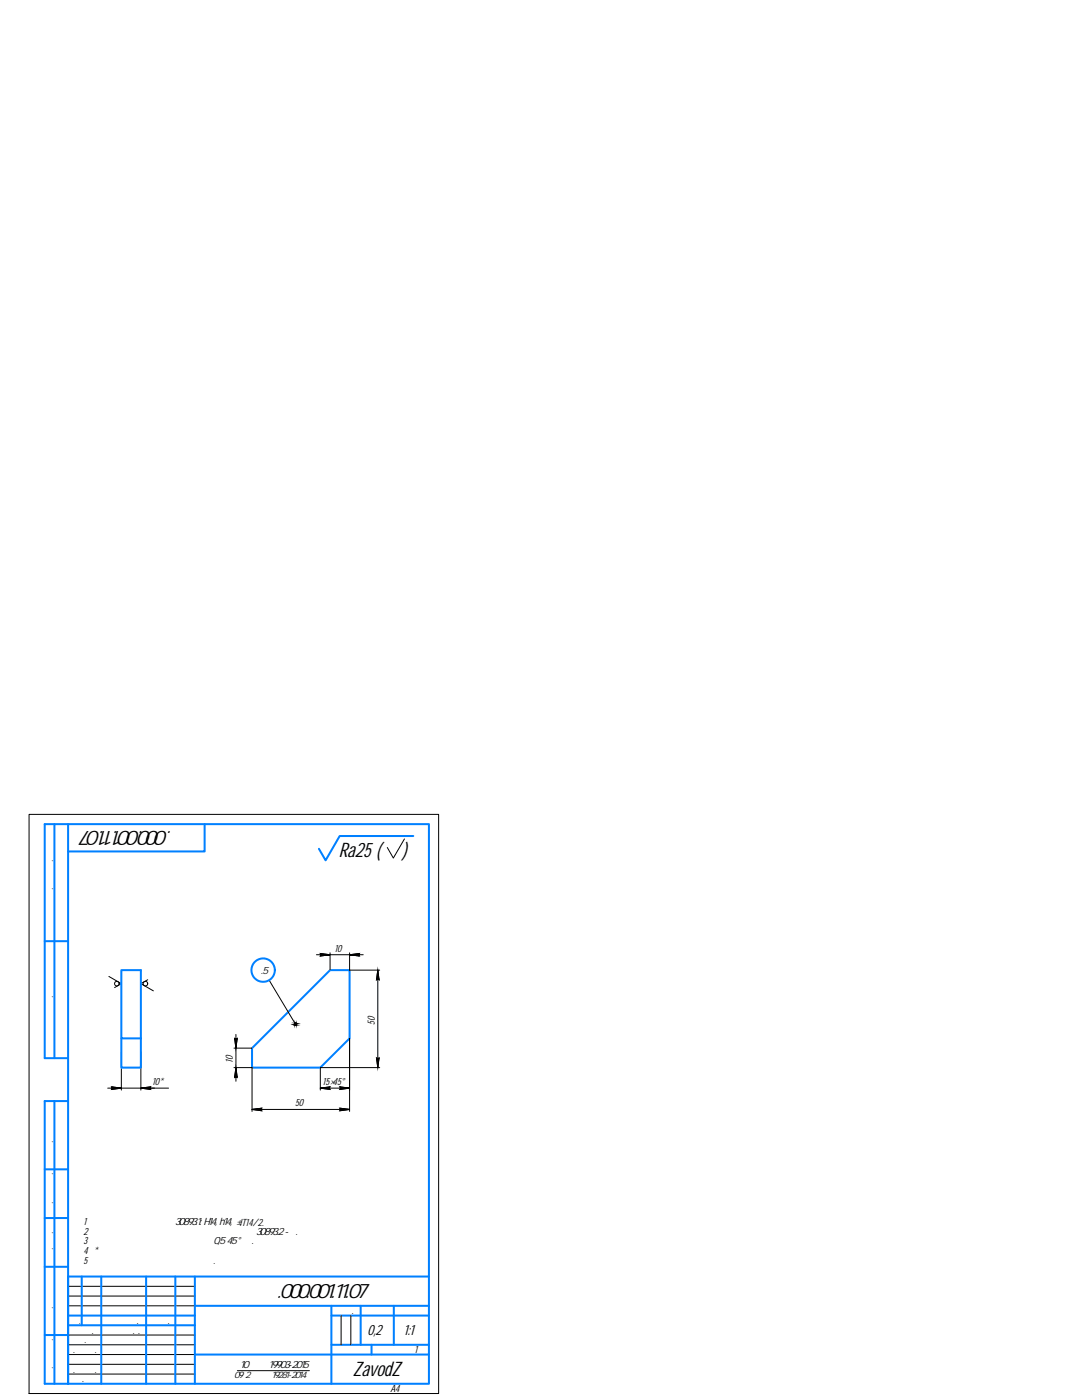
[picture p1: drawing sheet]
<svg xmlns="http://www.w3.org/2000/svg" width="216mm" height="279mm" viewBox="0 0 216 279" stroke-linecap="round" stroke-linejoin="round" font-family="sans-serif">
<g fill="none" stroke="#000" stroke-width=".2">
<path d="M5.8 162.5h81.7v115.6h-81.7zM80.7 167.4l-2.2 3.8-1.2-2.1M21.7 194.9l2.5 1.4-1.3 .8M29.5 195.5l-1.4 .8 2.5 1.4M53.7 195.6l5.3 8.8M63.1 190.5h2.8l-2 .3 .2-.3-.2-.2 2 .2h3.9l1.9 .3-.2-.3 .2-.2-1.9 .2h2.7M65.9 190.2v3.4M69.8 190.2v3.4h6M75.4 193.6l.2 2-.2-.2-.3 .2zM75.4 193.6v19.5M21.5 217.2h2.7l-1.9 .2 .2-.2-.2-.3 1.9 .3h9.4M24.2 209.9v7.7"/>
<path d="M28.1 217.2l2 .2-.2-.2 .2-.3-2 .3h2.7M28.1 209.9v7.7M46.7 213.1h3.6v8.7M46.7 209.2h3.6M47.1 206.4v2.8l-.3-2 .3 .2 .2-.2-.2 2v3.9l-.3 1.9 .3-.2 .2 .2-.2-1.9v2.7M58.8 204.2h.4l-.1 .4-.4-.1 .1-.3 .3 .1v.3l-.3-.1 .1-.3v.2l.1 .1-.1-.2M63.9 217.2l2-.3-.2 .3 .2 .2zM63.9 217.2h5.9M67.8 216.9l2 .3-2 .2 .2-.2zM69.8 207.2v14.6M75.1 211.1l.3 .2 .2-.2-.2 2zM75.8 213.1h-11.9v4.5"/>
<path d="M50.3 221.4l1.9-.2-.2 .2 .2 .3zM50.3 221.4h19.5M67.8 221.2l2 .2-2 .3 .2-.3zM13.6 258.7h25.3M13.6 256.7h25.3M13.6 260.6h25.3M13.6 266.4h25.3M13.6 268.4h25.3M13.6 270.3h25.3M13.6 272.3h25.3M13.6 274.2h25.3M47.4 273.5h14.3"/>
<path d="M68.1 262.6v5.8M70 262.6v5.8"/>
<circle cx="23.3" cy="196.3" r=".46"/>
<circle cx="29" cy="196.3" r=".46"/>
</g>
<g fill="#000" stroke="#000" stroke-width=".2">
<path d="M75.2 195.4h.2l-.3 .2zM75.4 193.6l.2 1.8h-.4zM75.4 195.4h.2v.2zM46.8 207.2l.3 .2h-.3zM46.8 207.4h.5l-.2 1.8zM46.8 214.8h.3l-.3 .2zM47.1 213.1l.2 1.7h-.5zM47.1 214.8h.2v.2zM47.1 207.4l.2-.2v.2zM58.8 204.6h.3zM58.8 204.2h.4zM58.9 204.4h.1z"/>
<path d="M58.9 204.3l.1 .1zM75.1 211.1l.3 .2h-.2zM75.2 211.3h.4l-.2 1.8zM75.4 211.3l.2-.2v.2z"/>
<path d="M63.9 190.3l2 .2h-1.8zM64.1 190.5l-.2 .3 2-.3z"/>
<path d="M69.8 190.5l1.9-.2-.2 .2zM69.8 190.5l1.9 .3-.2-.3z"/>
<path d="M22.3 216.9l1.9 .3h-1.7zM22.5 217.2l-.2 .2 1.9-.2z"/>
<path d="M28.1 217.2l2-.3-.2 .3zM28.1 217.2l2 .2-.2-.2z"/>
<path d="M58.7 204.5h.3zM58.7 204.5h.3z"/>
<path d="M58.8 204.2v.3zM58.8 204.2l-.1 .3z"/>
<path d="M58.9 204.4h.1zM58.9 204.4h.1z"/>
<path d="M58.7 204.5l.4 .1zM58.7 204.5l.4 .1z"/>
<path d="M58.9 204.2h.3zM58.9 204.2h.3z"/>
<path d="M59.1 204.3v.3zM59.1 204.3v.3z"/>
<path d="M58.9 204.2h.3zM58.9 204.2l.3 .1z"/>
<path d="M63.9 217.2l2-.3-.2 .3zM63.9 217.2l2 .2-.2-.2z"/>
<path d="M67.8 216.9l2 .3h-1.8zM68 217.2l-.2 .2 2-.2z"/>
<path d="M50.3 221.4l1.9-.2-.2 .2zM50.3 221.4l1.9 .3-.2-.3z"/>
<path d="M67.8 221.2l2 .2h-1.8zM68 221.4l-.2 .3 2-.3z"/>
</g>
<g fill="none" stroke="#0080ff" stroke-width=".4">
<path d="M10.9 164.5v46.7M13.6 164.5h72v111.7h-72zM13.6 164.5h-4.7v46.7h4.7M40.8 164.5v5.4h-27.2M82.5 166.8h-14.7l-2.8 4.9-1.4-2.3M8.9 187.8h4.7M24.2 193.6h3.9v13.6h-3.9zM10.9 219.7v56.5M13.6 219.7h-4.7v56.5h4.7M24.2 207.2v5.9h3.9v-5.9M50.3 209.2l15.6-15.6h3.9v13.6l-5.9 5.9h-13.6zM8.9 233.4h4.7"/>
<path d="M8.9 252.8h4.7M8.9 243.1h4.7M16.3 254.8v9.7M20.2 254.8v21.4M29.2 254.8v21.4M35 254.8v21.4M38.9 254.8v21.4M85.6 254.8h-72v21.4M8.9 266.4h4.7M13.6 262.6h25.3M13.6 264.5h25.3M38.9 270.3h46.7"/>
<path d="M38.9 260.6h46.7M66.1 262.6h19.5M66.1 260.6v15.6M66.1 268.4h19.5M72 260.6v7.8M74.1 268.4v1.9M78.6 260.6v7.8"/>
<circle cx="52.5" cy="193.6" r="2.34"/>
</g>
<g font-size="4.1">
<text x="39.3" y="165.8" transform="rotate(-180 39.3 165.8)">ЗЗП.000.001.11.07</text>
<text x="67.6" y="171.1">Ra25 (</text>
<text x="80.3" y="171.1">)</text>
<text x="50.2" y="259.1">ЗЗП.000.001.11.07</text>
<text x="70.4" y="274.6">ZavodZ</text>
</g>
<g font-size="2.9">
<text x="73.3" y="266.5">0,2</text>
<text x="80.6" y="266.4">1:1</text>
</g>
<g font-size="2.1">
<text x="10.6" y="180.7" transform="rotate(-90 10.6 180.7)">Перв. примен.</text>
<text x="66.7" y="189.9">10</text>
<text x="51.3" y="194.4">п.5</text>
<text x="10.6" y="202.8" transform="rotate(-90 10.6 202.8)">Справ. №</text>
<text x="74.8" y="204.5" transform="rotate(-90 74.8 204.5)">50</text>
<text x="46.5" y="212.2" transform="rotate(-90 46.5 212.2)">10</text>
<text x="30.4" y="216.6">10*</text>
<text x="58.9" y="220.8">50</text>
<text x="64.4" y="216.5">15×45°</text>
<text x="10.6" y="231.2" transform="rotate(-90 10.6 231.2)">Подп. и дата</text>
<text x="10.6" y="242.5" transform="rotate(-90 10.6 242.5)">Инв. № дубл.</text>
<text x="16.7" y="244.4">1 Общие допуски по ГОСТ 30893.1: H14, h14, ±IT14/2.</text>
<text x="16.7" y="246.4">2 Общие допуски формы и расположения по ГОСТ 30893.2 - К.</text>
<text x="16.7" y="248.3">3 Острые кромки притупить фаской 0,5х45° мм.</text>
<text x="16.7" y="250.3">4 * Размер для справок</text>
<text x="10.6" y="252.6" transform="rotate(-90 10.6 252.6)">Взам. инв. №</text>
<text x="16.7" y="252.2">5 Маркировать обозначение чертежа.</text>
<text x="67.4" y="262.3">Лит.</text>
<text x="72.9" y="262.3">Масса</text>
<text x="78.7" y="262.3">Масштаб</text>
<text x="10.6" y="264.3" transform="rotate(-90 10.6 264.3)">Подп. и дата</text>
<text x="13.7" y="266.2">Разраб.</text>
<text x="13.7" y="268.1">Пров.</text>
<text x="13.7" y="264.2">Изм.</text>
<text x="16.5" y="264.2">Лист</text>
<text x="20.3" y="266.2">Иванов Ю.В.</text>
<text x="21.5" y="264.2">№ докум.</text>
<text x="30.3" y="264.2">Подп.</text>
<text x="35.2" y="264.2">Дата</text>
<text x="10.6" y="275.6" transform="rotate(-90 10.6 275.6)">Инв. № подл.</text>
<text x="13.7" y="270">Т.контр.</text>
<text x="13.7" y="273.9">Н.контр.</text>
<text x="13.7" y="275.9">Утв.</text>
<text x="47.9" y="273">10 ГОСТ 19903-2015</text>
<text x="66.6" y="270">Лист</text>
<text x="74.8" y="270">Листов</text>
<text x="82.7" y="270">1</text>
<text x="42.9" y="277.8">Копировал</text>
<text x="70.1" y="277.8">Формат</text>
<text x="77.9" y="277.8">A4</text>
</g>
<text font-size="1.8" x="46.7" y="275">09Г2С ГОСТ 19281-2014</text>
</svg>
